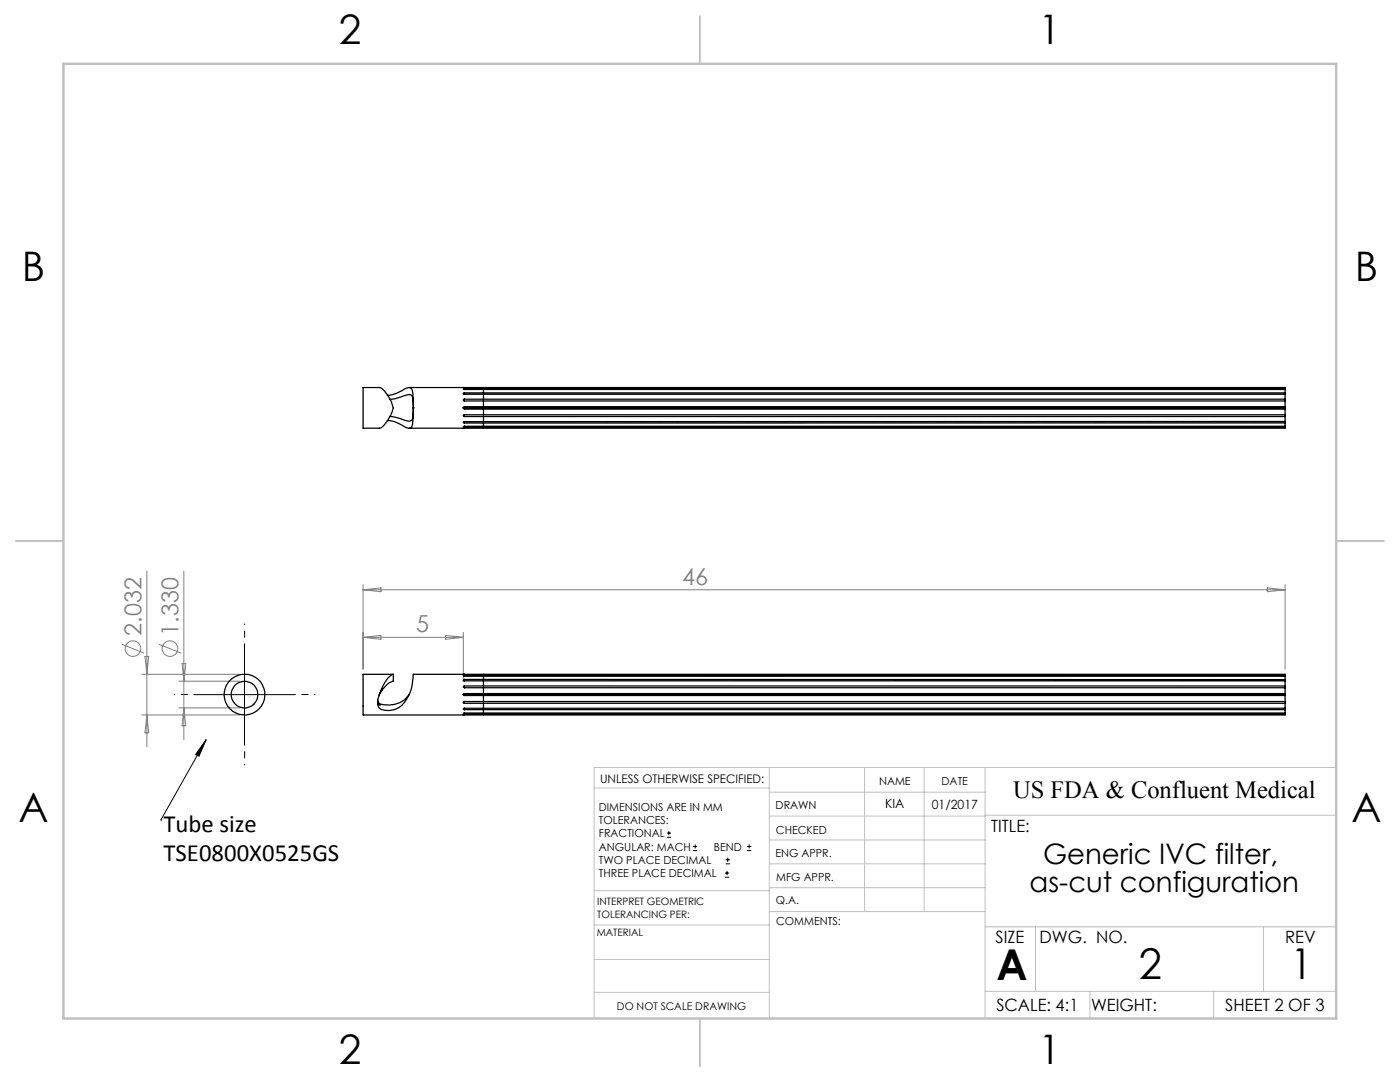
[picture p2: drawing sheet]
<svg xmlns="http://www.w3.org/2000/svg" width="279mm" height="216mm" viewBox="0 0 279 216" stroke-linecap="round" stroke-linejoin="round" font-family="sans-serif">
<g fill="none" stroke="#808080" stroke-width=".2">
<path d="M29.3 113.9v35.1M36.7 113.9v33.7M72.5 116.7v16.8M72.5 117.7l3.5-.4v.8zM72.5 117.7h184M252.9 117.3l3.6 .4-3.6 .4zM256.5 116.7v16.9M24.3 128.6l4.5 1.7M28.3 134.5h19.5M28.9 131h.8l-.4 3.5zM31.7 128.6l4.5 1.7M35.7 135.9h12.1"/>
<path d="M36.3 132.4h.8l-.4 3.5zM72.5 127.2h20M72.5 127.2l3.5-.4v.8zM88.9 126.8l3.6 .4-3.6 .4zM92.5 126.2v9.8M28.3 142.7h19.5M29.3 142.7l.4 3.5h-.8zM35.7 141.3h12.1M36.7 141.3l.4 3.5h-.8z"/>
<circle cx="26.5" cy="129.4" r="1.55"/>
<circle cx="33.9" cy="129.4" r="1.55"/>
</g>
<g fill="none" stroke="#000" stroke-width=".2">
<path d="M38.8 138.6h20M48.8 128.6v20M41.1 147.6l-1.4 3.3-.6-.4zM41.1 147.6l-9 16M32.1 163.6h.1M133.1 167.1h.8M133.1 166.2h.8M133.5 165.8v.9M138.3 169.7h.8M138.3 168.9h.8M138.7 168.5v.8M144.7 175h.8"/>
<path d="M144.7 174.2h.8M144.8 172.4h.9M144.8 171.6h.9M145.1 173.8v.8M145.2 171.1v.9M149.1 169.7h.8M149.1 168.9h.8M149.5 168.5v.8"/>
</g>
<path d="M38.8 138.6h-4M48.8 128.6v-4.1M58.8 138.6h4.1M48.8 148.6v4" fill="none" stroke="#000" stroke-width=".2" stroke-dasharray="15.2 1.3 1.3 1.3" stroke-dashoffset="15.1"/>
<g fill="none" stroke="#c0c0c0" stroke-width=".2">
<path d="M118.6 157.2h34.9M153.5 153.1v50.1M153.5 158.1h43.1M172.5 153.1v28.8M184.4 153.1v28.8M196.6 153.1v50.1M266.7 153.1h-148.1v50.1M118.6 177.7h35M153.5 167.6h43.1M153.5 162.8h43.1M153.5 172.4h43.1M153.5 177.1h43.1"/>
<path d="M196.6 162.7h70.1M118.6 198h34.9M118.6 191.5h34.9M118.6 184.6h35M153.6 181.9h43M196.6 197.8h70.1M196.6 184.9h70.1M206.7 184.9v12.9M217.5 197.8v5.4M242.2 197.8v5.4M252.2 184.9v12.9"/>
</g>
<path d="M139.7 3.2v9.5M3.1 107.9h9.6M266.7 107.9h9.5M139.7 203.2v9.6" fill="none" stroke="#c0c0c0" stroke-width=".25"/>
<path d="M12.7 12.7h254v190.5h-254z" fill="none" stroke="#c0c0c0" stroke-width=".5"/>
<path d="M41.1 147.6l-1.4 3.3-.6-.4z" fill="#000"/>
<g fill="none" stroke="#000" stroke-width=".25">
<path d="M72.5 77.3h3.2a4.4 4.4 0 0 1 1.9 2l.6 1.3a1.31 1.31 0 0 1 .1 1.5l-.4 .9a6.4 6.4 0 0 1-1.9 2.4h-3.5zM77.3 78.8a8.9 8.9 0 0 0 3.8-1.4l.4-.1a.75 .75 0 0 1 .8 .9l.2 3.2M77.9 79.7l.9-.1 2.7-.9a.79 .79 0 0 1 .9 1.1l.1 1.6M81.7 77.3h174.8v.3M92.7 77.6h-.2l.2 .1M92.7 78.4l-.2 .1 .2 .2M92.7 79.7a.18 .18 0 0 0-.2 .1 .18 .18 0 0 0 .2 .2M92.7 77.6v.1M92.7 78.4v.3M92.7 79.7v.3M92.7 77.6h163.8M92.7 77.7h163.8"/>
<path d="M92.7 78.4h163.8M92.7 78.7h163.8M92.7 79.7h163.8M96.5 77.3v.3M96.5 77.7v.7M96.5 78.7v1M256.5 78.7v1M256.5 77.7v.7M256.5 77.6v.1M256.5 78.4v.3M256.5 79.7v.3M82.5 81.4h.1"/>
<path d="M82.5 81.4a11.6 11.6 0 0 1-.4 3.9 1.03 1.03 0 0 1-1.4-.2l-2-1-1.4-.2M82.5 81.4l-.1 1.1a1.41 1.41 0 0 1-.6 1.5l-4-.9M92.5 81.4l.2 .2M92.5 81.4l.2 .1M92.5 81.4h.1M92.7 81.2l-.2 .2M92.7 82.8a.18 .18 0 0 0-.2 .1 .18 .18 0 0 0 .2 .2M92.7 84.1l-.2 .2 .2 .1M92.7 85.1l-.2 .1h.2M92.7 81.3l-.2 .1M92.7 81.2v.1M92.7 81.5v.1"/>
<path d="M92.7 82.8v.3M92.7 84.1v.3M92.7 85.1v.1M92.7 81.5l163.8 .1M92.7 80h163.8M92.7 81.2h163.8M92.7 81.6h163.8M92.7 82.8h163.8M92.7 83.1h163.8M92.7 85.1h163.8M96.5 80v1.2M96.5 81.6v1.2"/>
<path d="M96.5 83.1v1M96.5 84.4v.7M96.5 85.2v.2M256.5 85.2v.2h-174.8M256.5 81.6v1.2M256.5 80v1.2M256.5 83.1v1M256.5 84.4v.7M256.5 81.2l-163.8 .1M256.5 82.8v.3M256.5 84.1v.3M256.5 85.1v.1"/>
<path d="M256.5 84.1h-163.8M256.5 84.4h-163.8M256.5 85.2h-163.8M76.3 137.5l-.7 1.3M78.5 134.5v1.4l-.6 .2a4.8 4.8 0 0 0-2.1 2.3M78.5 134.5l-.2 .1a8.4 8.4 0 0 0-2.9 5.7v.3a1.33 1.33 0 0 0 1.5 1.1 4.3 4.3 0 0 0 4.6-2.8 11.2 11.2 0 0 0 1-4.4h174v.3M78.5 134.5h-6v8.2h184v-.3M81.7 138.6a5 5 0 0 1-6.2 1.6l-.1-.5M92.5 138.6l.2 .2M92.5 138.6l.2 .1M92.5 138.6h.1M92.7 134.8h-.2l.2 .1"/>
<path d="M92.7 135.6l-.2 .1 .2 .2M92.7 136.9a.18 .18 0 0 0-.2 .2 .18 .18 0 0 0 .2 .1M92.7 138.4l-.2 .2M92.7 140a.18 .18 0 0 0-.2 .2 .18 .18 0 0 0 .2 .1M92.7 138.5l-.2 .1M92.7 134.8h163.8M92.7 134.9h163.8M92.7 135.6h3.8M92.7 135.9h163.8M92.7 136.9h163.8M92.7 137.2h163.8M92.7 138.4h163.8"/>
<path d="M92.7 138.8h163.8M92.7 140h163.8M92.7 134.8v.1M92.7 135.6v.3M92.7 136.9v.3M92.7 138.4v.1M92.7 138.7v.1M92.7 140v.3M92.7 138.7l163.8 .1M96.5 134.5v.3M96.5 134.9v.7M96.5 135.9v1"/>
<path d="M96.5 137.2v1.2M96.5 138.8v1.2M96.5 135.6h160M256.5 138.8v1.2M256.5 137.2v1.2M256.5 135.9v1M256.5 134.9v.7M256.5 134.8v.1M256.5 135.6v.3M256.5 136.9v.3M256.5 138.4l-163.8 .1M256.5 140v.3"/>
<path d="M75.4 140.1l.1 .3 .4 .3M92.7 142.3h-.2l.2 .1M92.7 141.3l-.2 .2 .2 .1M92.7 141.6h163.8M92.7 142.3h163.8M92.7 142.4h163.8M92.7 140.3h163.8M92.7 141.3h163.8M92.7 141.3v.3M92.7 142.3v.1M96.5 140.3v1M96.5 141.6v.7"/>
<path d="M96.5 142.4v.3M256.5 140.3v1M256.5 141.6v.7M256.5 141.3v.3M256.5 142.3v.1"/>
<circle cx="48.8" cy="138.6" r="2.66"/>
<circle cx="48.8" cy="138.6" r="4.1"/>
</g>
<g font-size="8.5">
<text x="198.9" y="195.5">A</text>
<text x="227.3" y="195.4">2</text>
<text x="257.6" y="195.4">1</text>
</g>
<g font-size="8.1">
<text x="67.6" y="8.9">2</text>
<text x="207.3" y="8.9">1</text>
<text x="4.4" y="56.2">B</text>
<text x="270.4" y="56.2">B</text>
<text x="3.7" y="164.1">A</text>
<text x="269.7" y="164.1">A</text>
<text x="67.6" y="212.4">2</text>
<text x="207.3" y="212.4">1</text>
</g>
<g font-size="5.6">
<text x="208.2" y="172.3">Generic IVC filter,</text>
<text x="205.5" y="178">as-cut configuration</text>
</g>
<g font-size="4.9">
<text x="202.2" y="159.3">US FDA &amp; Confluent Medical</text>
<text x="32.6" y="165.9">Tube size</text>
<text x="32.6" y="171.9">TSE0800X0525GS</text>
</g>
<g font-size="4.7" fill="#808080">
<text x="136.1" y="116.6">46</text>
<text x="28.3" y="126.8" transform="rotate(-90 28.3 126.8)">2.032</text>
<text x="35.7" y="126.8" transform="rotate(-90 35.7 126.8)">1.330</text>
<text x="83" y="126.2">5</text>
</g>
<g font-size="3.4">
<text x="197.8" y="166">TITLE:</text>
<text x="198.7" y="188.1">SIZE</text>
<text x="207.5" y="188.1">DWG. NO.</text>
<text x="256.5" y="188.2">REV</text>
<text x="198.8" y="201.7">SCALE: 4:1</text>
<text x="217.7" y="201.8">WEIGHT:</text>
<text x="244.5" y="201.7">SHEET 2 OF 3</text>
</g>
<g font-size="2.5">
<text x="176.7" y="161.3">KIA</text>
<text x="186" y="161.4">01/2017</text>
</g>
<text font-size="2.4" x="119.8" y="156.2">UNLESS OTHERWISE SPECIFIED:</text>
<g font-size="2.2">
<text x="119.5" y="161.8">DIMENSIONS ARE IN MM</text>
<text x="154.8" y="161.4">DRAWN</text>
<text x="175.4" y="156.6">NAME</text>
<text x="187.9" y="156.7">DATE</text>
<text x="119.5" y="164.4">TOLERANCES:</text>
<text x="119.5" y="167.1">FRACTIONAL</text>
<text x="154.9" y="166.3">CHECKED</text>
<text x="119.5" y="169.7">ANGULAR: MACH</text>
<text x="119.5" y="172.4">TWO PLACE DECIMAL</text>
<text x="142.5" y="169.7">BEND</text>
<text x="154.8" y="171">ENG APPR.</text>
<text x="119.5" y="175">THREE PLACE DECIMAL</text>
<text x="154.9" y="175.7">MFG APPR.</text>
<text x="154.9" y="180.4">Q.A.</text>
<text x="154.9" y="184.6">COMMENTS:</text>
</g>
<text font-size="2.1" x="123.1" y="201.6">DO NOT SCALE DRAWING</text>
<g font-size="2">
<text x="119.2" y="180.6">INTERPRET GEOMETRIC</text>
<text x="119.2" y="183.1">TOLERANCING PER:</text>
<text x="119.1" y="186.7">MATERIAL</text>
</g>
</svg>
